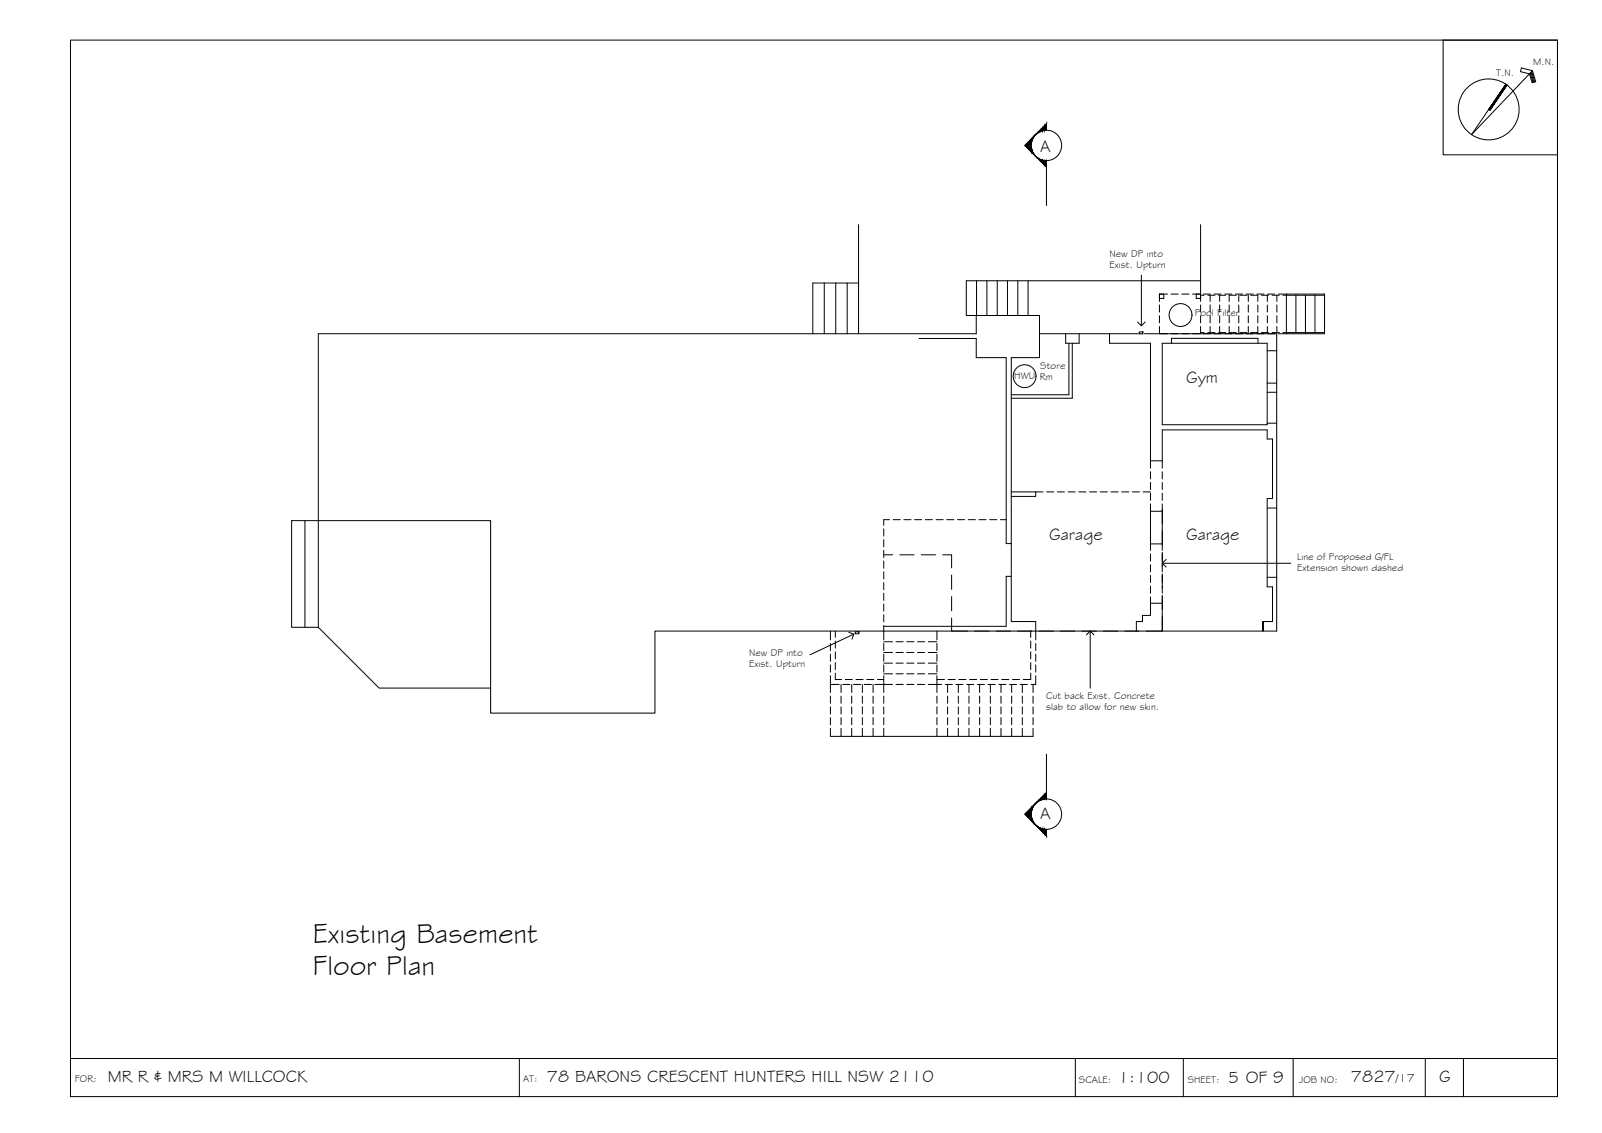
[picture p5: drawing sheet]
<svg xmlns="http://www.w3.org/2000/svg" width="420mm" height="297mm" viewBox="0 0 420 297" stroke-linecap="round" stroke-linejoin="round" font-family="sans-serif">
<!-- layer: BORDER -->
<g fill="none" stroke="#000" stroke-width=".26">
<path d="M18.5 10.5h390v277h-390zM378.5 10.5h30v30.1h-30zM401.3 19.1l.7 2.5M401.5 18.9l.8 2.7M401.7 18.7l.8 2.8M401.9 18.5l.9 2.9-1 .3-.7-2.3-2.3-.6 .2-1 2.9 .7-16 16.8 9.1-13.2M395.3 22.3l-4.6 6.6M18.5 277.5h390M136.2 277.5v10M282 277.5v10M310.4 277.5v10M339.2 277.5v10"/>
<path d="M373.8 277.5v10M383.8 277.5v10"/>
<circle cx="390.4" cy="28.7" r="8"/>
</g>
<!-- layer: EXISTING -->
<g fill="none" stroke="#000" stroke-width=".26">
<path d="M225.2 58.9v15.3M314.9 58.9v20.1M216.2 74.2v13.3M219.2 74.2v13.3M222.2 74.2v13.3M256.1 73.6v9.1M258.8 73.6v9.1M261.5 73.6v9.1M264.2 73.6v9.1M266.9 73.6v9.1M269.6 73.6v9.1M304.1 77.1h1.1v1.1h-1.1z"/>
<path d="M304.1 77.1v1.9M304.1 80v1.8M304.1 77.1h2.1M307.1 77.1h1.9M310 77.1h1.8M312.8 77.1h1.8M313.7 77.1h1.2v1.1h-1.2zM314.9 73.6h-61.5v9.1h2.6M314.9 77.4h.9M314.9 80v1.8M315.6 77.1h1.8M316.8 77.4h1.8"/>
<path d="M317.4 77.4v1.6M317.4 80v1.8M318.4 77.1h1.9M319.6 77.4h1.8M319.9 77.4v1.6M319.9 80v1.8M321.2 77.1h1.9M322.4 80v1.8M324 77.1h1.9M324.3 77.4h-1.9v1.6M324.9 77.4v1.6M324.9 80v1.8"/>
<path d="M325.2 77.4h1.9M326.8 77.1h1.9M327.4 77.4v1.6M327.4 80v1.8M328 77.4h1.9v1.6M329.6 77.1h1.9M329.9 80v1.8M330.8 77.4h1.9M332.4 77.4v1.6M332.4 80v1.8M332.5 77.1h1.8M333.6 77.4h1.9"/>
<path d="M334.9 77.4v1.6M334.9 80v1.8M335.3 77.1h12.1v10.4h-12.1M336.5 77.4h10.9M337.4 77.1v10.4M339.9 77.4v9.8M342.4 77.4v10.1M344.9 77.4v9.8M83.5 87.5h172.5v-4.8h16.6v4.8h62.2v78h-163v21.5h-43.1v-50.5h-45.2zM213.2 87.5v-13.3h12v13.3M241 88.7h15v5.1h7.9v48.7h1.3M272.6 87.5v6.3h-7.4v69.2h6.4v4.8"/>
<path d="M279.5 87.5v2.5h3.5v-2.5M280.3 90v13.5h-15.1M281.2 90v14.4h-16M291 87.5v2.5h10.7v32.7M304.1 82.8v1.8M304.1 85.6v1.9M304.8 90h27.5v21.4h-27.5zM307.2 90v-1.3h22.7v1.3M314.9 82.8v1.8M314.9 85.6v1.9M314.9 87.2h.9M316.8 87.2h1.8"/>
<path d="M317.4 82.8v1.8M317.4 85.6v1.6M319.6 87.2h1.8M319.9 82.8v1.8M319.9 85.6v1.6M322.4 82.8v1.8M322.4 85.6v1.6h1.9M324.9 82.8v1.8M324.9 85.6v1.6M325.2 87.2h1.9M327.4 82.8v1.8M327.4 85.6v1.6"/>
<path d="M329.9 82.8v1.8M329.9 85.6v1.6h-1.9M330.8 87.2h1.9M332.3 92h2.5M332.4 82.8v1.8M332.4 85.6v1.6M333.6 87.2h1.9M334.9 82.8v1.8M334.9 85.6v1.6M336.5 87.2h10.9M332.3 100.4h2.5M332.3 102.8h2.5"/>
<path d="M332.3 110.9h2.5M76.5 136.5h7v28h-7zM80 136.5v28M231.8 138.7v1.8M233.3 136.2h-1.5v1.5M234.2 136.2h1.9M237.1 136.2h1.8M239.9 136.2h1.8M242.7 136.2h1.8M245.5 136.2h1.9M248.3 136.2h1.9M251.1 136.2h1.9"/>
<path d="M253.9 136.2h1.9M256.7 136.2h1.9M259.6 136.2h1.8M262.4 136.2h1.5M265.2 129h6.4v1.1h-6.4M271.6 129h2M274.5 129h1.9M277.3 129h1.9M280.1 129h1.9M282.9 129h1.9M285.8 129h1.8M288.6 129h1.8"/>
<path d="M291.4 129h1.9M294.2 129h1.9M297 129h1.9M299.8 129h1.9M301.7 123.7v1.9M301.7 126.5v1.9M301.7 129.3v1.9M301.7 132.1v12.2M301.7 120.8h3.1M301.7 134h3.1M304.8 122.7v-10h27.5v2.4h1.4v15.6h-1.4v23.2h1.4v9.1h-2.5M304.8 123.7v1.9"/>
<path d="M304.8 126.5v1.9M304.8 129.3v1.9M304.8 132.1v12.2M332.3 133.2h2.5M231.8 141.5v1.9M231.8 144.3v1.9M231.8 147.1v1.9M231.8 149.9v1.9M231.8 152.7v1.9M231.8 155.5v1.9M231.8 158.4v1.8M265.2 151.1h-1.3v13.1h-32.1"/>
<path d="M301.7 156.5v4.8h-2.1v1.7h-1.6v2.5M301.7 145.2v1.9M301.7 148v1.9M301.7 150.8v1.9M301.7 153.7v1.8M301.7 158.2h3.1M301.7 142.6h3.1M304.8 145.2v1.9M304.8 148v1.9M304.8 150.8v1.9M304.8 153.7v1.8M304.8 156.5v9"/>
<path d="M332.3 151.4h2.5M83.5 164.5l15.9 15.9h29.3M217.8 179.4h2.3M217.8 165.5v2.3M217.8 168.7v1.9M217.8 171.5v1.9M217.8 174.3v1.9M217.8 177.1v4.5M219.1 176.5v1.7h1.7M219.1 165.5v1.6M219.1 168.1v1.8M219.1 170.9v1.8"/>
<path d="M219.1 173.7v1.8M220.6 179.4v2.2M221 179.4h1.9M221.7 178.2h1.8M223.4 179.4v2.2M223.8 179.4h1.9M224.5 178.2h1.9M226.2 179.4v2.2M226.7 179.4h1.8M227.3 178.2h1.9M229 179.4v2.2M229.5 179.4h4.6"/>
<path d="M230.1 178.2h1.7M231.8 161.2v1.8M231.8 164v3.8M231.8 168.7v1.9M231.8 171.5v1.9M231.8 174.3v1.9M231.8 177.1v4.5M231.8 168.2h2.3M231.8 171.1h2.3M231.8 173.9h2.3M231.8 176.6h2.3M235 179.4h1.9"/>
<path d="M235 168.2h1.9M235 171.1h1.9M235 173.9h1.9M235 176.6h1.9M237.8 179.4h1.9M237.8 168.2h1.9M237.8 171.1h1.9M237.8 173.9h1.9M237.8 176.6h1.9M240.6 179.4h1.9M240.6 168.2h1.9M240.6 171.1h1.9"/>
<path d="M240.6 173.9h1.9M240.6 176.6h1.9M243.4 179.4h3.6M243.4 168.2h2.3M243.4 171.1h2.3M243.4 173.9h2.3M243.4 176.6h2.3M245.7 178.2h2M245.7 165.5v2.3M245.7 168.7v1.9M245.7 171.5v1.9M245.7 174.3v1.9"/>
<path d="M245.7 177.1v4.5M247.9 179.4h1.9M248.5 179.4v2.2M248.7 178.2h1.8M250.7 179.4h1.9M251.3 179.4v2.2M251.5 178.2h1.9M253.5 179.4h1.9M254.1 179.4v2.2M254.3 178.2h1.9M256.3 179.4h1.9M256.9 179.4v2.2"/>
<path d="M257.1 178.2h1.9M259.2 179.4h1.8M259.7 179.4v2.2M259.9 178.2h1.9M262 179.4h1.8M262.5 179.4v2.2M262.7 178.2h1.9M264.8 179.4h1.8M265.3 179.4v2.2M265.5 178.2h1.9M267.6 179.4h1.9M268.1 179.4v2.2"/>
<path d="M270.3 165.5v1.6M270.3 168.1v1.8M270.3 170.9v1.8M270.3 173.7v1.8M270.3 176.5v1.7h-2M270.9 179.4v2.2M271.6 168.7v1.9M271.6 171.5v1.9M271.6 174.3v1.9M271.6 177.1v2.3h-1.2M331.2 163v2.5v-2.5M217.8 182.5v1.9"/>
<path d="M217.8 185.3v1.9M217.8 188.1v1.9M217.8 190.9v2.2h53.1v-2.2M220.6 182.5v1.9M220.6 185.3v1.9M220.6 188.1v1.9M220.6 190.9v2.2M223.4 182.5v1.9M223.4 185.3v1.9M223.4 188.1v1.9M223.4 190.9v2.2M226.2 182.5v1.9"/>
<path d="M226.2 185.3v1.9M226.2 188.1v1.9M226.2 190.9v2.2M229 182.5v1.9M229 185.3v1.9M229 188.1v1.9M229 190.9v2.2M231.8 182.5v1.9M231.8 185.3v1.9M231.8 188.1v1.9M231.8 190.9v2.2M245.7 182.5v1.9"/>
<path d="M245.7 185.3v1.9M245.7 188.1v1.9M245.7 190.9v2.2M248.5 182.5v1.9M248.5 185.3v1.9M248.5 188.1v1.9M248.5 190.9v2.2M251.3 182.5v1.9M251.3 185.3v1.9M251.3 188.1v1.9M251.3 190.9v2.2M254.1 182.5v1.9"/>
<path d="M254.1 185.3v1.9M254.1 188.1v1.9M254.1 190.9v2.2M256.9 182.5v1.9M256.9 185.3v1.9M256.9 188.1v1.9M256.9 190.9v2.2M259.7 182.5v1.9M259.7 185.3v1.9M259.7 188.1v1.9M259.7 190.9v2.2M262.5 182.5v1.9"/>
<path d="M262.5 185.3v1.9M262.5 188.1v1.9M262.5 190.9v2.2M265.3 182.5v1.9M265.3 185.3v1.9M265.3 188.1v1.9M265.3 190.9v2.2M268.1 182.5v1.9M268.1 185.3v1.9M268.1 188.1v1.9M268.1 190.9v2.2M270.9 182.5v1.9"/>
<path d="M270.9 185.3v1.9M270.9 188.1v1.9"/>
</g>
<!-- layer: SERVICES -->
<g fill="none" stroke="#000" stroke-width=".26">
<path d="M298.8 87h1v.5h-1zM224.3 165.6h1v.6h-1z"/>
<circle cx="268.7" cy="98.6" r="3"/>
<circle cx="309.6" cy="82.6" r="3"/>
</g>
<!-- layer: SECTION POINT -->
<g fill="#000" stroke="#000" stroke-width=".26">
<path d="M268.8 38.1l1.7-1.6v3.3zM271.2 35.7l-.3 .5zM272 34.9l-.4 .4zM271.2 40.5l.4 .5zM271.6 41l.4 .4zM270.5 211.8v3.3l-1.7-1.6zM270.9 215.4l.3 .5zM271.2 211l.4-.4zM272 210.2l-.4 .4zM271.6 216.3l.4 .4z"/>
<path d="M270.5 36.5v1.4zM270.5 36.4v1.5z"/>
<path d="M270.5 38.4v1.4zM270.5 39v.9z"/>
<path d="M270.7 36.2l-.2 1.1zM270.7 36.2l-.2 1.1z"/>
<path d="M270.5 39v.9l.2-.4zM270.7 39.5v.5l-.2-.1z"/>
<path d="M270.7 36.2v.5l.2-.7zM270.9 36l-.2 .7z"/>
<path d="M270.7 39.5v.5l.2 .1zM270.7 40l.2 .1v.2z"/>
<path d="M271.2 35.7l-.3 .5zM271.2 35.7l.4-.4z"/>
<path d="M272 34.9l.4-.4zM272.4 34.5l-.4 .5z"/>
<path d="M272.4 34.5v.2l.5-.7zM272.9 34v.4l-.5 .3z"/>
<path d="M272.9 34v.4l.5-.9zM273.4 33.5v.8l-.5 .1z"/>
<path d="M273.9 33l-.5 .5v.8zM273.9 33v1.2l-.5 .1z"/>
<path d="M273.9 33v1.2l.6-1.7zM274.5 32.5v1.6l-.6 .1z"/>
<path d="M270.9 40.1l.3 .4zM270.9 40.3l.3 .3z"/>
<path d="M272 41.3l.4 .3zM272 41.4l.4 .2v.2z"/>
<path d="M272.4 41.6v.2h.5zM272.4 41.8h.5v.5z"/>
<path d="M272.9 41.8v.5l.5-.3zM272.9 42.3l.5-.3v.7z"/>
<path d="M273.4 42v.7l.5-.6zM273.9 42.1v1.2l-.5-.6z"/>
<path d="M273.9 42.1v1.2l.6-1.2zM274.5 42.1v1.7l-.6-.5z"/>
<path d="M270.5 213.8v1.4zM270.5 213.8v1.4z"/>
<path d="M270.5 211.8v1.4zM270.5 211.8v.8z"/>
<path d="M270.5 214.3l.2 1.1zM270.5 214.3l.2 1.1z"/>
<path d="M270.5 211.7l.2 .4-.2 .5zM270.7 211.6l-.2 .1 .2 .4z"/>
<path d="M270.7 214.9l.2 .7-.2-.2zM270.7 214.9l.2 .7z"/>
<path d="M270.7 211.6h.2l-.2 .5zM270.7 211.6h.2v-.3z"/>
<path d="M270.9 215.4l.3 .5zM271.2 215.9l.4 .4z"/>
<path d="M270.9 211.3l.3-.2-.3 .5zM271.2 211l-.3 .3z"/>
<path d="M272 216.6l.4 .5zM272 216.6l.4 .5z"/>
<path d="M272 210.2l.4-.2zM272 210.2l.4-.2v-.2z"/>
<path d="M272.4 216.9l.5 .7zM272.4 216.9l.5 .7v-.4z"/>
<path d="M272.4 209.8h.5l-.5 .2zM272.4 209.8h.5v-.5z"/>
<path d="M272.9 217.2l.5 .9-.5-.5zM272.9 217.2l.5 .9v-.8z"/>
<path d="M272.9 209.3l.5 .3-.5 .2zM272.9 209.3l.5 .3v-.8z"/>
<path d="M273.4 217.3l.5 1.3-.5-.5zM273.4 217.3l.5 1.3v-1.2z"/>
<path d="M273.4 208.8l.5 .7-.5 .1zM273.4 208.8l.5 .7v-1.2z"/>
<path d="M273.9 217.4l.6 1.7-.6-.5zM273.9 217.4l.6 1.7v-1.6z"/>
<path d="M273.9 208.3l.6 1.2h-.6zM273.9 208.3l.6 1.2v-1.7z"/>
</g>
<g fill="none" stroke="#000" stroke-width=".26">
<path d="M274.5 34.1v-1.6l-5.7 5.6 5.7 5.7M274.5 42.1v11.8M274.5 197.7v11.8M274.5 207.8l-5.7 5.7 5.7 5.6v-1.6"/>
<circle cx="274.4" cy="38.1" r="4"/>
<circle cx="274.4" cy="213.4" r="4"/>
</g>
<!-- layer: 0 -->
<path d="M299.3 72.1v13.3M298.4 84.4l.9 1 1-1M304.8 147.7h33.7M305.8 146.7l-1 1 1 1M222.6 165.8l1.3 .5-.5 1.3M223.9 166.3l-11.5 5.4M284.9 166.4l1-.9 1 .9M285.9 165.5v14.9" fill="none" stroke="#000" stroke-width=".26"/>
<!-- layer: NEWWORK -->
<g fill="none" stroke="#000" stroke-width=".26">
<path d="M304.8 133.5v3.8M304.8 139.2v3.7M231.8 145.5h2.3M236 145.5h3.7M241.6 145.5h3.8M247.3 145.5h2.3v3.4M249.6 150.8v3.7M249.6 156.4v3.7M304.8 144.8v3.7M304.8 150.4v3.8M304.8 156.1v3.7M249.6 162v3.5h4.2"/>
<path d="M255.6 165.5h3.8M261.3 165.5h3.7M266.9 165.5h3.7M272.5 165.5h3.8M278.1 165.5h3.8M283.8 165.5h3.7M289.4 165.5h3.7M295 165.5h3.8M304.8 161.7v3.8h-4.2"/>
</g>
<!-- layer: MASK -->
<path d="M298.8 87l1 .5v-.5zM298.8 87l1 .5h-1z" fill="#fff" stroke="#fff" stroke-width=".26"/>
<!-- layer: BORDER -->
<g fill="#000" stroke="#000" stroke-width=".26">
<path d="M395 22.1l-4.6 6.6zM395 22.1l.2 .2-4.7 6.4z"/>
<path d="M395.2 22.3l-4.7 6.4 .2 .2zM395.2 22.3l-4.5 6.6z"/>
</g>
<g font-size="7.5">
<text x="82.1" y="247.3">Existing Basement</text>
<text x="82" y="255.7">Floor Plan</text>
</g>
<g font-size="4.5">
<text x="272.8" y="39.8">A</text>
<text x="311.1" y="100.3">Gym</text>
<text x="275.2" y="141.5">Garage</text>
<text x="311.1" y="141.5">Garage</text>
<text x="272.8" y="214.7">A</text>
<text x="28.3" y="283.6">MR R &amp; MRS M WILLCOCK</text>
<text x="143.5" y="283.6">78 BARONS CRESCENT HUNTERS HILL NSW 2110</text>
<text x="293.2" y="283.9">1:100</text>
<text x="322.1" y="283.8">5 OF 9</text>
<text x="354.3" y="283.7">7827</text>
<text x="377.4" y="283.7">G</text>
</g>
<text font-size="3.2" x="366.1" y="283.7">/17</text>
<g font-size="2.6">
<text x="402.1" y="17">M.N.</text>
<text x="392.4" y="20">T.N.</text>
<text x="291" y="67.3">New DP into</text>
<text x="291" y="70.2">Exist. Upturn</text>
<text x="313.4" y="82.8">Pool Filter</text>
<text x="266" y="99.5">HWU Rm</text>
<text x="272.8" y="96.6">Store</text>
<text x="340.2" y="146.8">Line of Proposed G/FL</text>
<text x="340.2" y="149.8">Extension shown dashed</text>
<text x="196.5" y="171.9">New DP into</text>
<text x="196.5" y="174.8">Exist. Upturn</text>
<text x="274.4" y="183.3">Cut back Exist. Concrete</text>
<text x="274.4" y="186.2">slab to allow for new skin.</text>
<text x="19.6" y="283.7">FOR:</text>
<text x="137.2" y="283.6">AT:</text>
<text x="282.9" y="283.9">SCALE:</text>
<text x="311.5" y="283.9">SHEET:</text>
<text x="340.7" y="283.9">JOB NO:</text>
</g>
</svg>
